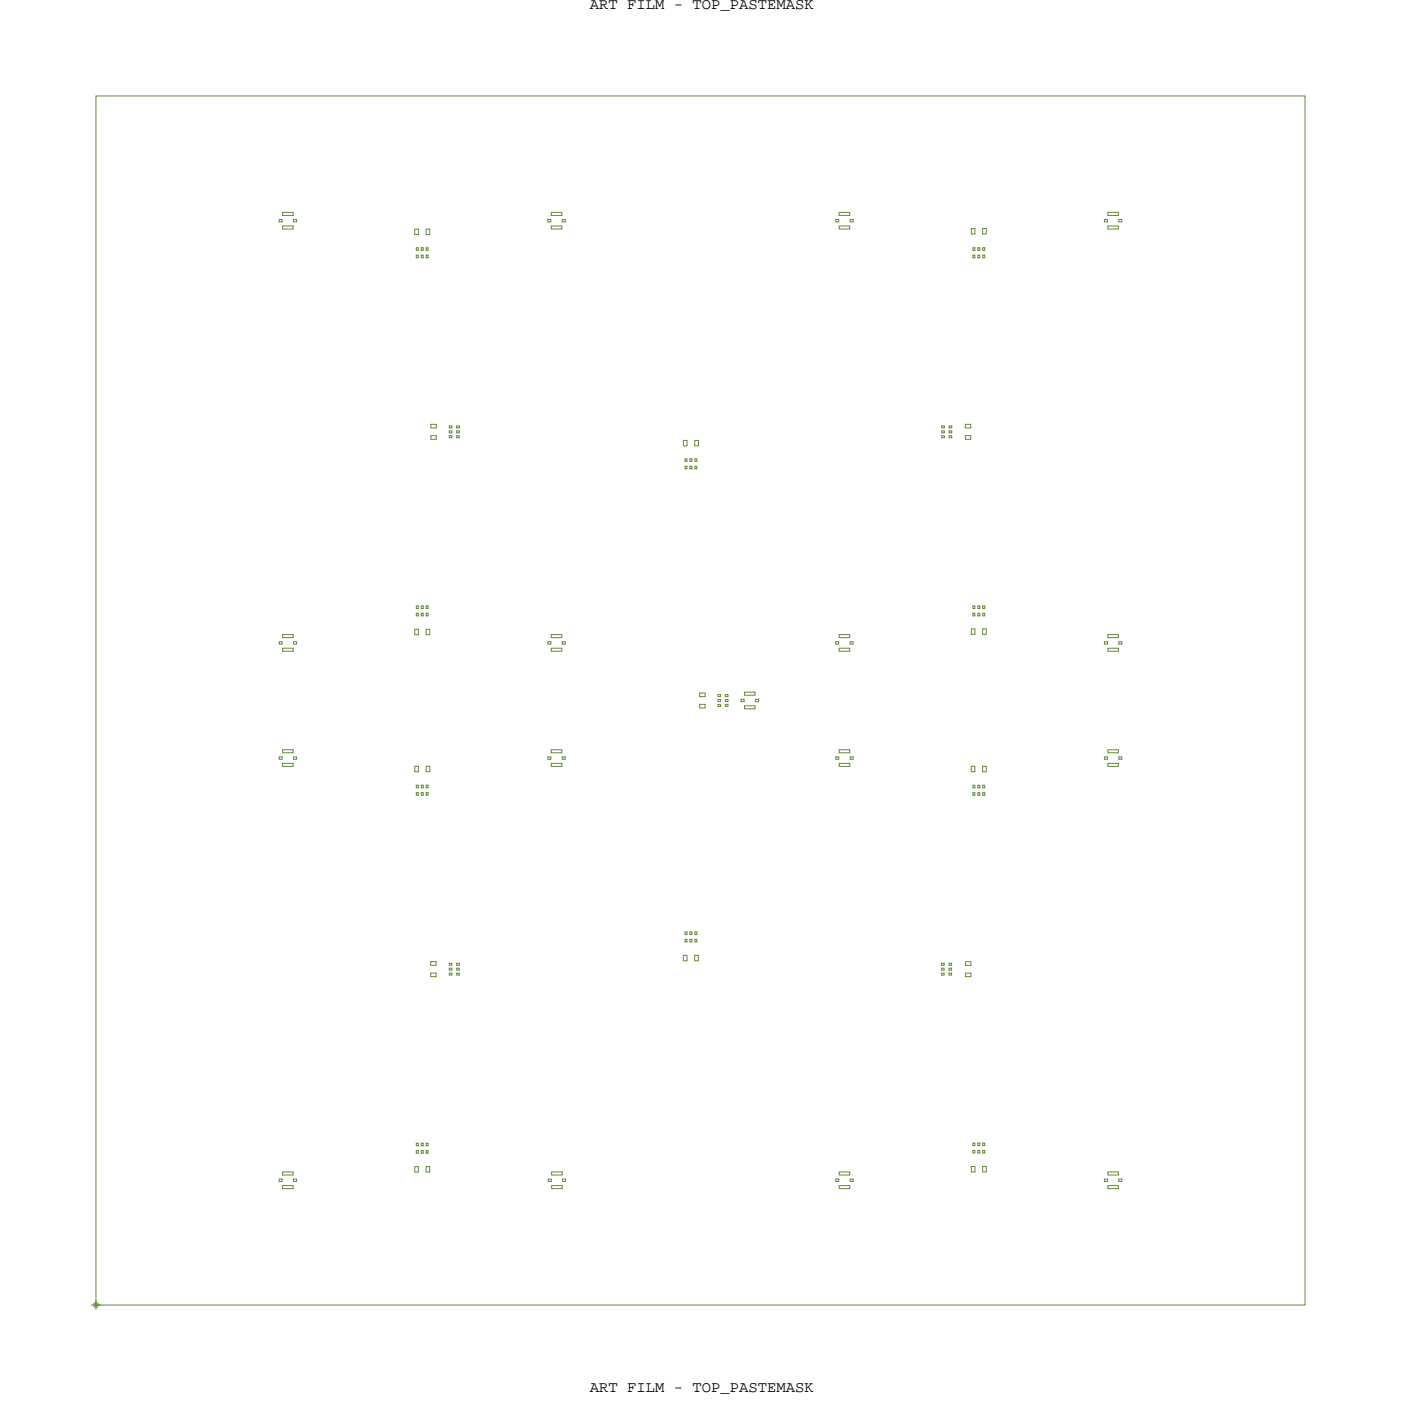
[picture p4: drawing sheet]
<svg xmlns="http://www.w3.org/2000/svg" width="185mm" height="185mm" viewBox="0 0 185 185" stroke-linecap="round" stroke-linejoin="round" font-family="sans-serif">
<!-- layer: Board Outline -->
<path d="M12.7 12.7h160v160h-160z" fill="none" stroke="#638b3a" stroke-width=".13"/>
<!-- layer: Components -->
<g fill="none" stroke="#638b3a" stroke-width=".13">
<path d="M36.9 29.1h.4v.3h-.4zM37.4 28.1h1.4v.4h-1.4zM37.4 29.9h1.4v.4h-1.4zM38.9 29.1h.4v.3h-.4zM54.9 30.3h.5v.7h-.5zM55.1 32.8h.3v.3h-.3zM55.1 33.8h.3v.3h-.3zM55.7 32.8h.3v.3h-.3zM55.7 33.8h.3v.3h-.3zM56.4 30.3h.5v.7h-.5zM56.4 32.8h.3v.3h-.3zM56.4 33.8h.3v.3h-.3z"/>
<path d="M72.5 29.1h.4v.3h-.4zM73 28.1h1.4v.4h-1.4zM73 29.9h1.4v.4h-1.4zM74.4 29.1h.4v.3h-.4zM110.6 29.1h.4v.3h-.4zM111.1 28.1h1.4v.4h-1.4zM111.1 29.9h1.4v.4h-1.4zM112.5 29.1h.4v.3h-.4zM128.6 30.2h.4v.8h-.4zM128.8 32.8h.2v.3h-.2zM128.8 33.8h.2v.3h-.2zM129.4 32.8h.3v.3h-.3z"/>
<path d="M129.4 33.8h.3v.3h-.3zM130.1 30.2h.4v.8h-.4zM130.1 32.8h.2v.3h-.2zM130.1 33.8h.2v.3h-.2zM146.2 29.1h.4v.3h-.4zM146.6 28.1h1.4v.4h-1.4zM146.6 29.9h1.4v.4h-1.4zM148.1 29.1h.4v.3h-.4zM57 56.2h.7v.4h-.7zM57 57.7h.7v.4h-.7zM59.5 56.4h.3v.2h-.3zM59.5 57h.3v.3h-.3z"/>
<path d="M59.5 57.7h.3v.2h-.3zM60.4 57.7h.4v.2h-.4zM60.4 56.4h.4v.2h-.4zM60.4 57h.4v.3h-.4zM90.5 58.3h.4v.7h-.4zM91.9 58.3h.5v.7h-.5zM124.6 56.4h.4v.2h-.4zM124.6 57.7h.4v.2h-.4zM124.6 57h.4v.3h-.4zM125.6 57.7h.4v.2h-.4zM125.6 57h.4v.3h-.4zM125.6 56.4h.4v.2h-.4z"/>
<path d="M127.8 57.7h.7v.4h-.7zM127.8 56.2h.7v.4h-.7zM90.7 60.7h.2v.4h-.2zM90.7 61.7h.2v.4h-.2zM91.3 60.7h.3v.4h-.3zM91.3 61.7h.3v.4h-.3zM92 60.7h.2v.4h-.2zM92 61.7h.2v.4h-.2zM36.9 84.9h.4v.3h-.4zM37.4 84h1.4v.4h-1.4zM37.4 85.8h1.4v.4h-1.4zM37.4 99.2h1.4v.4h-1.4z"/>
<path d="M38.9 84.9h.4v.3h-.4zM54.9 83.3h.5v.7h-.5zM55.1 80.2h.3v.3h-.3zM55.1 81.2h.3v.3h-.3zM55.7 80.2h.3v.3h-.3zM55.7 81.2h.3v.3h-.3zM56.4 83.3h.5v.7h-.5zM56.4 80.2h.3v.3h-.3zM56.4 81.2h.3v.3h-.3zM72.5 84.9h.4v.3h-.4zM73 99.2h1.4v.4h-1.4zM73 84h1.4v.4h-1.4z"/>
<path d="M73 85.8h1.4v.4h-1.4zM74.4 84.9h.4v.3h-.4zM92.6 91.7h.7v.5h-.7zM92.6 93.2h.7v.5h-.7zM95 91.9h.4v.3h-.4zM95 92.6h.4v.2h-.4zM95 93.2h.4v.3h-.4zM96 91.9h.3v.3h-.3zM96 93.2h.3v.3h-.3zM96 92.6h.3v.2h-.3zM98.1 92.6h.4v.3h-.4zM98.5 91.6h1.4v.4h-1.4z"/>
<path d="M98.5 93.4h1.4v.4h-1.4zM100 92.6h.4v.3h-.4zM110.6 84.9h.4v.3h-.4zM111.1 99.2h1.4v.4h-1.4zM111.1 84h1.4v.4h-1.4zM111.1 85.8h1.4v.4h-1.4zM112.5 84.9h.4v.3h-.4zM128.6 83.2h.4v.8h-.4zM128.8 80.2h.2v.3h-.2zM128.8 81.2h.2v.3h-.2zM129.4 80.2h.3v.3h-.3zM129.4 81.2h.3v.3h-.3z"/>
<path d="M130.1 83.2h.4v.8h-.4zM130.1 80.2h.2v.3h-.2zM130.1 81.2h.2v.3h-.2zM146.2 84.9h.4v.3h-.4zM146.6 84h1.4v.4h-1.4zM146.6 85.8h1.4v.4h-1.4zM146.6 99.2h1.4v.4h-1.4zM148.1 84.9h.4v.3h-.4zM36.9 100.2h.4v.3h-.4zM37.4 101h1.4v.4h-1.4zM38.9 100.2h.4v.3h-.4zM54.9 101.4h.5v.7h-.5z"/>
<path d="M55.1 103.9h.3v.4h-.3zM55.1 104.9h.3v.3h-.3zM55.7 103.9h.3v.4h-.3zM55.7 104.9h.3v.3h-.3zM56.4 103.9h.3v.4h-.3zM56.4 104.9h.3v.3h-.3zM56.4 101.4h.5v.7h-.5zM72.5 100.2h.4v.3h-.4zM73 101h1.4v.4h-1.4zM74.4 100.2h.4v.3h-.4zM110.6 100.2h.4v.3h-.4zM111.1 101h1.4v.4h-1.4z"/>
<path d="M112.5 100.2h.4v.3h-.4zM128.5 101.4h.5v.7h-.5zM128.8 103.9h.2v.4h-.2zM128.8 104.9h.2v.4h-.2zM129.4 103.9h.3v.4h-.3zM129.4 104.9h.3v.4h-.3zM130 101.4h.5v.7h-.5zM130.1 103.9h.2v.4h-.2zM130.1 104.9h.2v.4h-.2zM146.2 100.2h.4v.3h-.4zM146.6 101h1.4v.4h-1.4zM148.1 100.2h.4v.3h-.4z"/>
<path d="M57 127.3h.7v.5h-.7zM57 128.8h.7v.5h-.7zM59.5 127.5h.3v.3h-.3zM59.5 128.1h.3v.3h-.3zM59.5 128.8h.3v.3h-.3zM60.4 127.5h.4v.3h-.4zM60.4 128.1h.4v.3h-.4zM60.4 128.8h.4v.3h-.4zM90.4 126.4h.5v.8h-.5zM90.7 123.3h.2v.4h-.2zM90.7 124.3h.2v.4h-.2zM91.3 123.3h.3v.4h-.3z"/>
<path d="M91.3 124.3h.3v.4h-.3zM91.9 126.4h.5v.8h-.5zM92 123.3h.2v.4h-.2zM92 124.3h.2v.4h-.2zM124.6 127.5h.4v.3h-.4zM124.6 128.1h.4v.3h-.4zM124.6 128.8h.4v.3h-.4zM125.6 128.1h.3v.3h-.3zM125.6 127.5h.3v.3h-.3zM125.6 128.8h.3v.3h-.3zM127.8 127.3h.7v.5h-.7zM127.8 128.8h.7v.5h-.7z"/>
<path d="M36.9 156.1h.4v.3h-.4zM37.4 155.1h1.4v.4h-1.4zM37.4 156.9h1.4v.4h-1.4zM38.9 156.1h.4v.3h-.4zM54.9 154.4h.5v.7h-.5zM55.1 152.3h.3v.3h-.3zM55.1 151.3h.3v.4h-.3zM55.7 152.3h.3v.3h-.3zM55.7 151.3h.3v.4h-.3zM56.4 154.4h.5v.7h-.5zM56.4 152.3h.3v.3h-.3zM56.4 151.3h.3v.4h-.3z"/>
<path d="M72.6 156.1h.4v.3h-.4zM73 155.1h1.4v.4h-1.4zM73 156.9h1.4v.4h-1.4zM74.5 156.1h.4v.3h-.4zM110.6 156.1h.4v.3h-.4zM111.1 155.1h1.4v.4h-1.4zM111.1 156.9h1.4v.4h-1.4zM112.5 156.1h.4v.3h-.4zM128.6 154.4h.4v.7h-.4zM128.8 152.3h.2v.3h-.2zM128.8 151.3h.2v.3h-.2zM129.4 152.3h.3v.3h-.3z"/>
<path d="M129.4 151.3h.3v.3h-.3zM130.1 154.4h.4v.7h-.4zM130.1 152.3h.2v.3h-.2zM130.1 151.3h.2v.3h-.2zM146.2 156.1h.4v.3h-.4zM146.6 155.1h1.4v.4h-1.4zM146.6 156.9h1.4v.4h-1.4zM148.1 156.1h.4v.3h-.4z"/>
</g>
<!-- layer: Drawing Origin -->
<path d="M12.1 172.7h1.2M12.5 172.5l.2-.1 .2 .1 .1 .2-.1 .2-.2 .1-.2-.1-.1-.2zM12.7 172.1v1.3" fill="none" stroke="#638b3a" stroke-width=".13"/>
<g font-size="2.1">
<text x="78.1" y="1.2">ART FILM - TOP_PASTEMASK</text>
<text x="78.1" y="184.2">ART FILM - TOP_PASTEMASK</text>
</g>
</svg>
